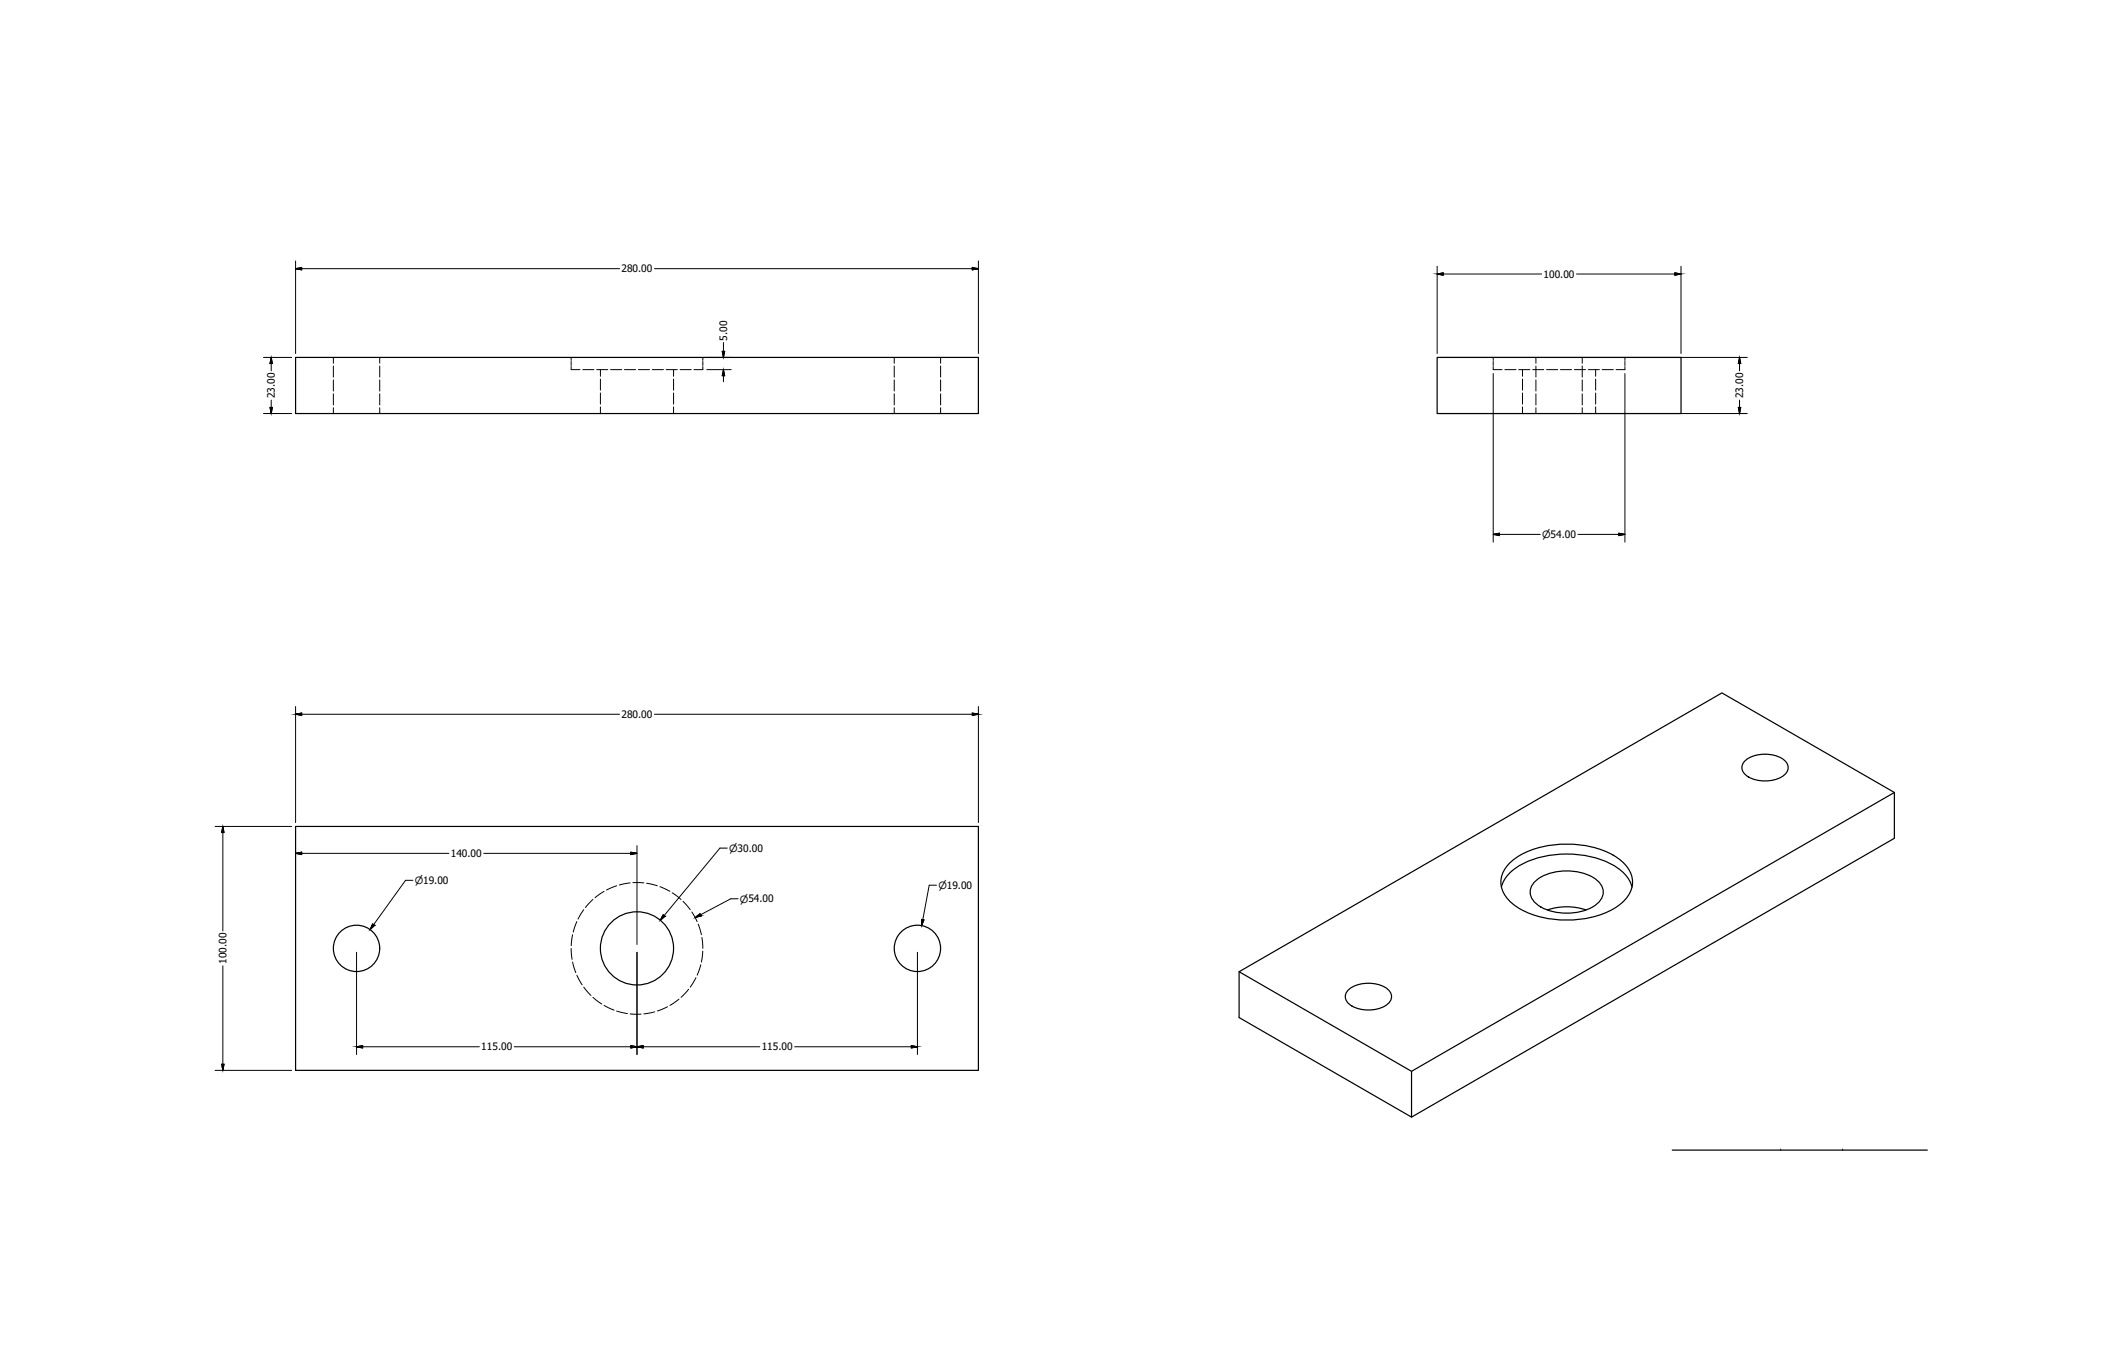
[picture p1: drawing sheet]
<svg xmlns="http://www.w3.org/2000/svg" width="864mm" height="559mm" viewBox="0 0 864 559" stroke-linecap="round" stroke-linejoin="round" font-family="sans-serif">
<!-- layer: Hidden (ANSI) -->
<g fill="none" stroke="#000" stroke-width=".41">
<path d="M136.7 146.5v2.4M136.7 150.1v4.5M136.7 155.8v4.5M155.7 146.5v2.4M155.7 150.1v4.5M155.7 155.8v4.5M234.2 146.5v1.3M234.2 148.2v1.7M234.2 150.3v1.2h3.6M239 151.5h4.5M244.7 151.5h4.5M246.2 151.5v2.8"/>
<path d="M246.2 155.4v4.6M250.4 151.5h4.5M256.1 151.5h4.5M261.8 151.5h4.5M267.5 151.5h4.5M273.2 151.5h4.5M276.2 151.5v2.8M276.2 155.4v4.6M278.9 151.5h4.5M288.2 146.5v1.3M288.2 148.2v1.7M288.2 150.3v1.2h-3.6"/>
<path d="M366.7 146.5v2.4M366.7 150.1v4.5M366.7 155.8v4.5M385.7 146.5v2.4M385.7 150.1v4.5M385.7 155.8v4.5M612.3 150.3v1.2h3.7M612.3 146.5v1.3M612.3 148.2v1.7M617.1 151.5h4.6M622.8 151.5h4.5M624.3 151.5v2.8"/>
<path d="M624.3 155.4v4.6M628.5 151.5h4.6M629.8 146.5v2.4M629.8 150.1v4.5M629.8 155.8v4.5M634.2 151.5h4.6M639.9 151.5h4.6M645.6 151.5h4.6M648.8 146.5v2.4M648.8 150.1v4.5M648.8 155.8v4.5M651.3 151.5h4.6"/>
<path d="M654.3 151.5v2.8M654.3 155.4v4.6M657 151.5h4.6M666.3 150.3v1.2h-3.6M666.3 146.5v1.3M666.3 148.2v1.7M136.7 161.5v4.5M136.7 167.2v2.3M155.7 161.5v4.5M155.7 167.2v2.3M246.2 161.1v4.6M246.2 166.8v2.7"/>
<path d="M276.2 161.1v4.6M276.2 166.8v2.7M366.7 161.5v4.5M366.7 167.2v2.3M385.7 161.5v4.5M385.7 167.2v2.3M624.3 161.1v4.6M624.3 166.8v2.7M629.8 161.5v4.5M629.8 167.2v2.3M648.8 161.5v4.5M648.8 167.2v2.3"/>
<path d="M654.3 161.1v4.6M654.3 166.8v2.7M236.5 377.8l-1.4 4.3M239.4 373l-2.4 3.8M243.1 368.8l-3 3.3M247.7 365.4l-3.7 2.6M252.9 363.1l-4.2 1.8M258.4 362l-4.5 .8M259.5 361.9l4.5 .1M265.1 362.1l4.4 1M270.6 363.5l4.1 1.9M275.7 366l3.6 2.8"/>
<path d="M280.1 369.5l3 3.5M283.7 373.9l2.2 3.9M286.3 378.9l1.3 4.3M234.2 388.8l.4 4.5M234.8 383.2l-.6 4.5M234.8 394.4l1.3 4.4M236.5 399.8l2.2 4M287.4 395.5l-1.5 4.3M287.8 384.3l.4 4.5M288.2 389.9l-.6 4.5M239.4 404.7l2.9 3.4M243.2 408.9l3.6 2.7"/>
<path d="M247.7 412.2l4.1 1.9M252.9 414.5l4.4 1M258.4 415.7l4.5 .1M268.5 414.8l-4.5 .9M273.7 412.8l-4.1 1.7M278.4 409.6l-3.7 2.6M282.4 405.6l-3.1 3.3M285.4 400.8l-2.3 3.9"/>
</g>
<!-- layer: Visible (ANSI) -->
<g fill="none" stroke="#000" stroke-width=".5">
<path d="M121.2 146.5h280v23h-280zM589.3 146.5h100v23h-100zM715.4 312.1a13.6 13.6 0 0 1 16.8 0 3.9 3.9 0 0 1-1.7 6.5 14 14 0 0 1-15.1-1.3 3.6 3.6 0 0 1 0-5.2zM121.2 338.8h280v100h-280zM776.8 324.9l-198 114.3M619 353.9a33.7 33.7 0 0 1 23.5-7.8 34.6 34.6 0 0 1 23.4 7.8 10.4 10.4 0 0 1-1.2 16.6 38.4 38.4 0 0 1-28.4 6.3 29.3 29.3 0 0 1-18.4-8.7 10 10 0 0 1 1.1-14.2zM615.7 363.7a16.8 16.8 0 0 1 10.6-10.5 42.6 42.6 0 0 1 35.5 1.6 14.7 14.7 0 0 1 7.4 8.9M629.7 361.2a21.9 21.9 0 0 1 25.5 0 5.9 5.9 0 0 1-1 9.9 22.2 22.2 0 0 1-24.5-.8 5.8 5.8 0 0 1 0-9.1zM634.5 373.1a24.7 24.7 0 0 1 15.9 0M508.1 398.4l70.7 40.8v18.8l-70.7-40.8v-18.8l198-114.3 70.7 40.8v18.8l-198 114.3M552.8 406a13.6 13.6 0 0 1 16.7 0 3.9 3.9 0 0 1-1.6 6.5 14 14 0 0 1-15.1-1.3 3.6 3.6 0 0 1 0-5.2z"/>
<circle cx="146.2" cy="388.8" r="9.5"/>
<circle cx="261.2" cy="388.8" r="15"/>
<circle cx="376.2" cy="388.8" r="9.5"/>
</g>
<!-- layer: Title (ANSI) -->
<path d="M685.7 471.5h104.6" fill="none" stroke="#000" stroke-width=".5"/>
<g fill="#000">
<circle cx="730.2" cy="471.5" r=".17"/>
<circle cx="755.6" cy="471.5" r=".17"/>
</g>
<!-- layer: Dimension (ANSI) -->
<g fill="none" stroke="#000" stroke-width=".41">
<path d="M121.2 110.2l2.5 .4v-.9l-2.5 .5h132.9M121.2 107v37.9M268.4 110.2h132.8M398.7 109.7l2.5 .5-2.5 .4zM401.2 107v37.9M589.3 112.3l2.5 .6v-1.1l-2.5 .5h42.9M589.3 109.2v35.7M646.5 112.3h42.8M686.8 111.8l2.5 .5-2.5 .6zM689.3 109.2v35.7M108 146.5h11.6M111.2 146.5l.5 2.5h-1z"/>
<path d="M111.2 146.5v5.5M289.8 146.5h10M289.8 151.5h10M296.7 151.5l-.5 2.5h1l-.5-2.5v5M296.7 140.4v6.1l-.5-2.5h1l-.5 2.5M590.9 146.5h125.6M612.3 153.1v69.2M666.3 153.1v69.2M713.3 146.5l.5 2.5h-1zM713.3 146.5v5.5M108 169.5h11.6M111.2 164.1v5.4l-.5-2.5h1l-.5 2.5"/>
<path d="M590.9 169.5h125.6M713.3 164.1v5.4l-.5-2.5h1l-.5 2.5M612.3 219.1l2.5-.5v1zM612.3 219.1h19.3M647 219.1h19.3l-2.5 .5v-1l2.5 .5M121.2 292.8l2.5-.5v1zM121.2 289.7v47.5M121.2 292.8h132.9M268.4 292.8h132.8l-2.5 .5v-1l2.5 .5M401.2 289.7v47.5M88.2 338.8h31.4M91.4 338.8l-.5 2.5h1l-.5-2.5v42.9"/>
<path d="M121.2 349.9l2.5-.5v1zM121.2 349.9h62.9M198.4 349.9h62.8M258.7 349.4l2.5 .5-2.5 .5zM261.2 346.7v40.5M298.2 347.7h-3l-24.4 29.6 1.2-2.3 .7 .7-1.9 1.6M169.3 360.9h-3l-14.5 20.2 1-2.3 .8 .6-1.8 1.7M302.7 368.5h-3l-14.6 7.7 2-1.6 .4 .9-2.4 .7M384 362.9h-3l-3 16.6-.1-2.6 1 .2-.9 2.4M91.4 396v42.8M146.2 390.4v41.9M261.2 390.4v41.9"/>
<path d="M376.2 390.4v41.9M88.2 438.8h31.4M90.9 436.3h1l-.5 2.5zM146.2 429.2l2.5 .5v-1l-2.5 .5h50.4M210.9 429.2h100.7M258.7 428.7l2.5 .5-2.5 .5zM261.2 429.2l2.5-.5v1zM325.9 429.2h50.3l-2.5 .5v-1l2.5 .5"/>
</g>
<g fill="#000" stroke="#000" stroke-width=".41">
<path d="M111.2 146.5l.5 2.5h-1zM296.2 144h1l-.5 2.5zM296.7 151.5l.5 2.5h-1zM713.3 146.5l.5 2.5h-1zM110.7 167h1l-.5 2.5zM712.8 167h1l-.5 2.5zM91.4 338.8l.5 2.5h-1zM90.9 436.3h1l-.5 2.5z"/>
<path d="M121.2 110.2l2.5-.5v.5zM121.2 110.2l2.5 .4v-.4z"/>
<path d="M398.7 109.7l2.5 .5h-2.5zM398.7 110.2v.4l2.5-.4z"/>
<path d="M589.3 112.3l2.5-.5v.5zM589.3 112.3l2.5 .6v-.6z"/>
<path d="M686.8 111.8l2.5 .5h-2.5zM686.8 112.3v.6l2.5-.6z"/>
<path d="M612.3 219.1l2.5-.5v.5zM612.3 219.1l2.5 .5v-.5z"/>
<path d="M663.8 218.6l2.5 .5h-2.5zM663.8 219.1v.5l2.5-.5z"/>
<path d="M121.2 292.8l2.5-.5v.5zM121.2 292.8l2.5 .5v-.5z"/>
<path d="M398.7 292.3l2.5 .5h-2.5zM398.7 292.8v.5l2.5-.5z"/>
<path d="M121.2 349.9l2.5-.5v.5zM121.2 349.9l2.5 .5v-.5z"/>
<path d="M258.7 349.4l2.5 .5h-2.5zM258.7 349.9v.5l2.5-.5z"/>
<path d="M152.8 378.8l.8 .6h-1.1zM152.5 379.4l-.7 1.7 1.8-1.7z"/>
<path d="M272 375l.7 .7h-1.1zM271.6 375.7l-.8 1.6 1.9-1.6z"/>
<path d="M286 375.5l1.1-.9 .4 .9zM285.1 376.2l2.4-.7h-1.5z"/>
<path d="M377.9 376.9l1 .2zM377.9 377.1l.1 2.4 .9-2.4z"/>
<path d="M146.2 429.2l2.5-.5v.5zM146.2 429.2l2.5 .5v-.5z"/>
<path d="M258.7 428.7l2.5 .5h-2.5zM258.7 429.2v.5l2.5-.5z"/>
<path d="M261.2 429.2l2.5-.5v.5zM261.2 429.2l2.5 .5v-.5z"/>
<path d="M373.7 428.7l2.5 .5h-2.5zM373.7 429.2v.5l2.5-.5z"/>
</g>
<g font-size="4.2">
<text x="254.8" y="111.7">280.00</text>
<text x="633" y="113.9">100.00</text>
<text x="298.2" y="139.6" transform="rotate(-90 298.2 139.6)">5.00</text>
<text x="112.7" y="163.3" transform="rotate(-90 112.7 163.3)">23.00</text>
<text x="714.9" y="163.3" transform="rotate(-90 714.9 163.3)">23.00</text>
<text x="254.8" y="294.4">280.00</text>
<text x="184.8" y="351.4">140.00</text>
<text x="92.9" y="395.2" transform="rotate(-90 92.9 395.2)">100.00</text>
<text x="197.3" y="430.7">115.00</text>
<text x="312.3" y="430.7">115.00</text>
</g>
<g font-size="4.1">
<text x="632.4" y="220.7">⌀54.00</text>
<text x="299" y="349.3">⌀30.00</text>
<text x="170.1" y="362.5">⌀19.00</text>
<text x="384.8" y="364.5">⌀19.00</text>
<text x="303.4" y="370.1">⌀54.00</text>
</g>
<text font-size="3.5" x="686.5" y="474.8">DRAWN</text>
</svg>
